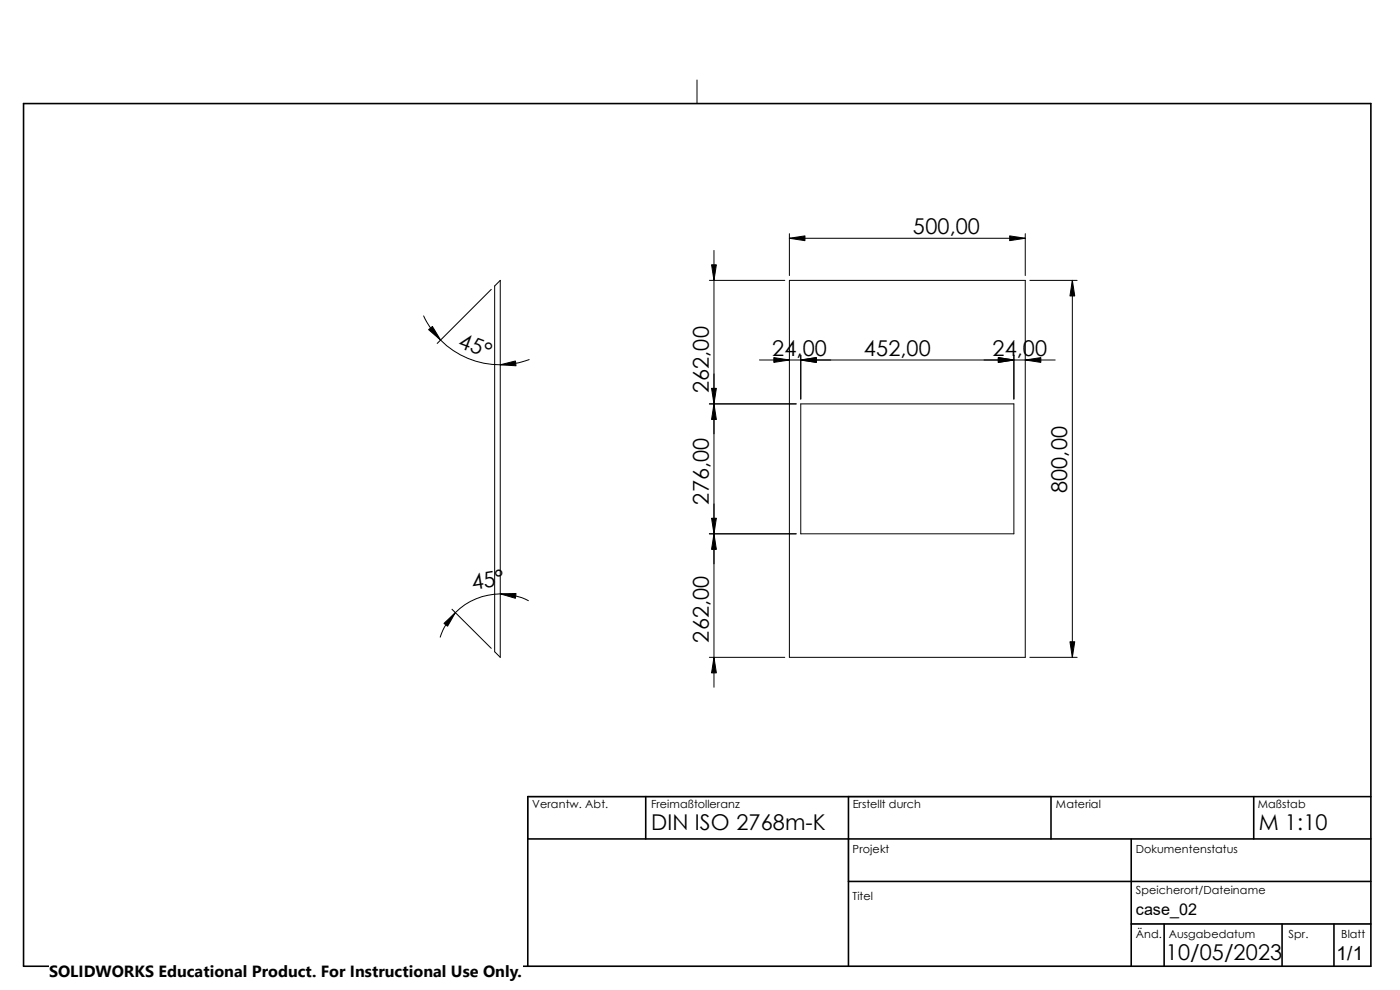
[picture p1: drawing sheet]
<svg xmlns="http://www.w3.org/2000/svg" width="297mm" height="210mm" viewBox="0 0 297 210" stroke-linecap="round" stroke-linejoin="round" font-family="sans-serif">
<path d="M5 22h19.8M112 205h178.8" fill="none" stroke="#c0c0c0" stroke-width=".21"/>
<g fill="none" stroke="#000" stroke-width=".21">
<path d="M147.9 17v5M106.1 59.5v79.9l-1.2-1.1v-77.6zM150.5 59.5h16M151.5 53.1v92.7M167.5 59.5h50v79.9h-50zM167.5 49.6v8.9M167.5 50.5h50M217.5 49.6v8.9M218.5 59.5h10M227.5 59.5v79.9M89.9 67a17.9 17.9 0 0 0 22.4 9.3M104.2 61.4l-11.4 11.5"/>
<path d="M161.1 76.4h62.8M169.9 75.4v9.3M215.1 75.4v9.3M150.5 85.7h18.4M169.9 85.7h45.2v27.5h-45.2zM150.5 113.2h18.4M95.9 129.2l8.3 8.3M112.1 127.4a13.4 13.4 0 0 0-18.7 7.8M150.5 139.4h16M218.5 139.4h10"/>
</g>
<path d="M180 178v9M223 169h-111v9M240 196h50.8" fill="none" stroke="#c0c0c0" stroke-width=".34"/>
<g fill="none" stroke="#000" stroke-width=".34">
<path d="M5 22h285.8v183h-285.8zM112 178h178.8M137 169v9M180 169v36M223 169v9M240 178v27M266 169v9M290.8 169h-178.8v36M180 187h110.8M240 196h50.8M247 196v9M272 196v9"/>
<path d="M283 196v9"/>
</g>
<g fill="#000" stroke="#000" stroke-width=".21">
<path d="M151 56.2h1l-.5 3.3zM167.5 50.5l3.3-.5v1.1zM214.2 50l3.3 .5-3.3 .6zM227.5 59.5l.5 3.3h-1zM90.9 69.9l.8-.6 1.8 2.8zM106.1 77.4l3.2-.8 .2 1zM164.2 75.9l3.3 .5-3.3 .5zM169.9 76.4l3.3-.5v1zM211.8 75.9l3.3 .5-3.3 .5zM217.5 76.4l3.3-.5v1zM151.5 85.7l.5 3.3h-1zM151 82.4h1l-.5 3.3z"/>
<path d="M151.5 113.2l.5 3.3h-1zM151 109.9h1l-.5 3.3zM94.2 132.2l2.4-2.2-1.6 2.8zM106.1 126l3.4-.1-.2 1zM151.5 139.4l.5 3.3h-1zM227 136.1h1l-.5 3.3z"/>
</g>
<path d="M10.4 203.6h100.4v6.4h-100.4z" fill="#fff"/>
<g font-size="4.6">
<text x="193.7" y="49.6">500,00</text>
<text x="97" y="73.5" transform="rotate(21 97 73.5)">45°</text>
<text x="163.8" y="75.4">24,00</text>
<text x="183.3" y="75.4">452,00</text>
<text x="210.5" y="75.4">24,00</text>
<text x="150.4" y="83.5" transform="rotate(-90 150.4 83.5)">262,00</text>
<text x="150.4" y="107" transform="rotate(-90 150.4 107)">276,00</text>
<text x="226.4" y="104.6" transform="rotate(-90 226.4 104.6)">800,00</text>
<text x="100.3" y="125.2" transform="rotate(-9 100.3 125.2)">45°</text>
<text x="150.4" y="136.3" transform="rotate(-90 150.4 136.3)">262,00</text>
<text x="138.1" y="176.1">DIN ISO 2768m-K</text>
<text x="267" y="176.1">M 1:10</text>
<text x="247.4" y="203.6">10/05/2023</text>
</g>
<text font-size="4.1" x="283.5" y="203.6">1/1</text>
<g font-size="3.4">
<text x="241" y="194">case_02</text>
<text x="10.4" y="207.3">SOLIDWORKS Educational Product. For Instructional Use Only.</text>
</g>
<g font-size="2.4">
<text x="112.9" y="171.5">Verantw. Abt.</text>
<text x="138.1" y="171.5">Freimaßtolleranz</text>
<text x="180.9" y="171.5">Erstellt durch</text>
<text x="224" y="171.5">Material</text>
<text x="266.8" y="171.5">Maßstab</text>
<text x="180.9" y="180.8">Projekt</text>
<text x="241" y="180.8">Dokumentenstatus</text>
<text x="180.9" y="190.9">Titel</text>
<text x="241" y="189.6">Speicherort/Dateiname</text>
<text x="241" y="198.9">Änd.</text>
<text x="247.9" y="198.9">Ausgabedatum</text>
<text x="273.4" y="198.9">Spr.</text>
<text x="284.5" y="198.9">Blatt</text>
</g>
</svg>
